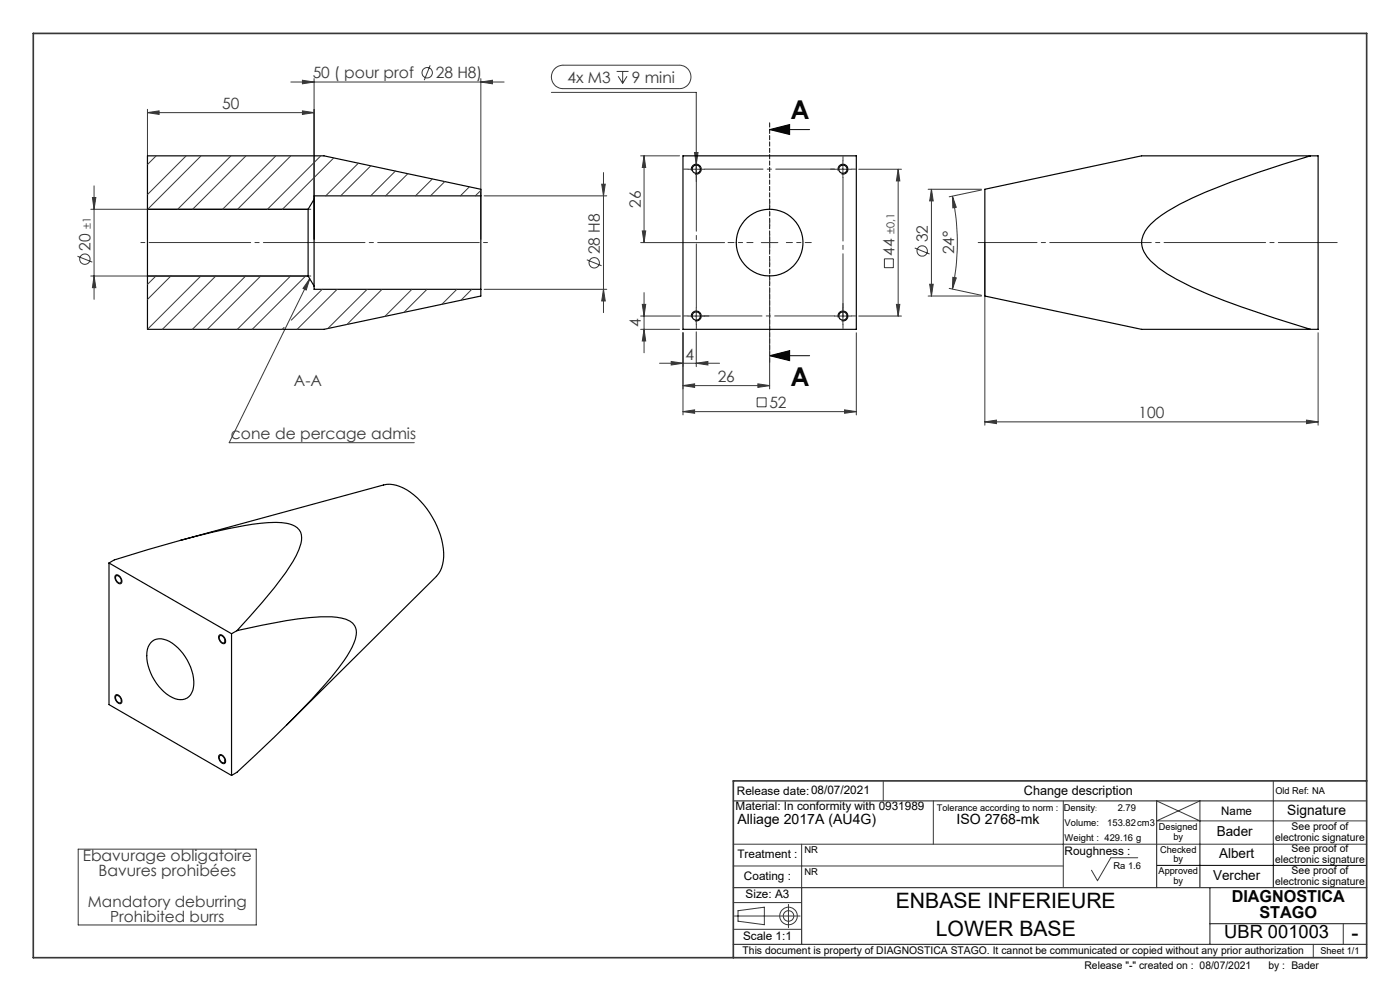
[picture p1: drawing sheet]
<svg xmlns="http://www.w3.org/2000/svg" width="420mm" height="297mm" viewBox="0 0 420 297" stroke-linecap="round" stroke-linejoin="round" font-family="sans-serif">
<g fill="none" stroke="#373737" stroke-width=".3">
<path d="M129 19.6l-1.7 4.4M44.2 33.8l3.5-.6v1.1zM44.2 32.8v38.9M44.2 33.8h50M87.2 24.6h64M90.7 24.1l3.5 .5-3.5 .5zM90.7 33.2l3.5 .6-3.5 .5zM94.2 23.6v48.1M144.3 24.6l3.4-.5v1zM144.3 23.6v48.1M165.4 27.7h43.5v25.5M166.3 20.7l1.1-.8 1.3-.4h35.1a3.5 3.5 0 0 1 3.5 3.6 3.5 3.5 0 0 1-3.5 3.5h-34.9a3.5 3.5 0 0 1-3.2-2.1 3.5 3.5 0 0 1 .6-3.8z"/>
<path d="M185 21.4h3.6M185.5 22.9l1.3 2.1M186.8 21.4v3.6M188.1 22.9l-1.3 2.1M27.7 59.2h1.1l-.6 3.5zM28.2 55.7v34M145.2 58.7h36.8M180.5 55.2h1.1l-.6 3.5zM181 51.7v42M192.2 46.7h11.7M193.2 46.7l.5 3.5h-1zM193.2 46.7v26"/>
<path d="M206.4 50.7h5M208.4 45.7h1l-.5 3.5zM250.4 50.7h5M252.9 48.2v5M257.6 50.7h12.8M269.5 50.7v44M269.5 50.7l.4 3.5h-1zM278.4 56.7h16M279.4 56.7l.6 3.5h-1.1zM279.4 56.7v32M285.7 58.8l1.2 3.3-1 .2zM285.7 58.8a66.3 66.3 0 0 1 0 27.8"/>
<path d="M294.5 56.9l-9.7 2.1M23.2 76.8l4.5 1.8M27.2 62.7h66M176 77.9l4.5 1.8M192.2 72.7h25.2M192.7 69.2h1l-.5 3.5zM228.4 72.7h5M230.9 70.2v5M265.3 77.6h2.7v2.6h-2.7zM274.4 74.3l4.5 1.8M295.5 73v54.4M27.2 82.7h66"/>
<path d="M28.2 82.7l.6 3.5h-1.1zM92.9 83.5l-24.1 49.2h55.5M92.9 83.5l-1 3.4-1-.5zM145.2 86.7h36.8M181 86.7l.6 3.5h-1.1zM192.2 94.7h11.9M192.2 98.7h11.7M192.7 91.2h1l-.5 3.5zM193.2 98.7l.5 3.5h-1zM193.2 87.7v18M204.9 99.7v24.7M206.4 94.7h5"/>
<path d="M208.9 99.4v10.5M208.9 92.2v5M230.9 86.2v30.4M250.4 94.7h5M252.9 92.2v5M256.9 99.7v24.7M257.6 94.7h12.8M268.9 91.2h1l-.4 3.5zM278.4 88.7h16M278.9 85.2h1.1l-.6 3.5zM284.8 86.4l9.7 2.1M285.9 83.1l1 .2-1.2 3.3z"/>
<path d="M395.4 99.7v27.7M197.9 108.9h18M201.4 108.3l3.5 .6-3.5 .5zM204.9 115.6l3.5-.6v1.1zM204.9 115.6h26M208.9 108.9l3.5-.6v1.1zM227.2 119.2h2.6v2.7h-2.6zM227.4 115l3.5 .6-3.5 .5zM204.9 123.4l3.5-.6v1.1zM204.9 123.4h52M253.4 122.8l3.5 .6-3.5 .5zM295.5 126.4l3.4-.5v1.1z"/>
<path d="M295.5 126.4h99.9M391.9 125.9l3.5 .5-3.5 .6zM265 234v6M382 234v19M23.5 254.5h53.4v22.7h-53.4zM220 253h190M220 259.5h99M240.5 253v13M280 240v13M319 240v26M341.3 257.1h-8.1l-4 6.8-1.8-3.1M347 240l13 6"/>
<path d="M410 246h-63l13-6v13M220 278.5h20.5M220 270.5h20.5M220.3 274.5h19.7M221.4 272.9l7.9-1v5.2l-7.9-1zM236.5 271v7M403 276.8v6.2M394 283v4"/>
<circle cx="128.2" cy="21.8" r="1.55"/>
<circle cx="25.5" cy="77.7" r="1.55"/>
<circle cx="178.3" cy="78.7" r="1.56"/>
<circle cx="276.7" cy="75.2" r="1.56"/>
<circle cx="236.5" cy="274.5" r="1.58"/>
<circle cx="236.6" cy="274.5" r="2.63"/>
</g>
<g fill="none" stroke="#000" stroke-width=".3">
<path d="M230.9 38.8l6-1.5v3zM230.9 38.8h12M207.4 51.1a1.5 1.5 0 0 1 1.3-1.9 1.5 1.5 0 0 1 1.7 1.7 1.5 1.5 0 0 1-1.9 1.3M251.4 51.1a1.51 1.51 0 0 1 1.3-1.9 1.51 1.51 0 0 1 1.7 1.7 1.51 1.51 0 0 1-1.9 1.3M207.4 95.1a1.5 1.5 0 0 1 1.3-1.9 1.5 1.5 0 0 1 1.7 1.6 1.5 1.5 0 0 1-1.9 1.4M251.4 95.1a1.51 1.51 0 0 1 1.3-1.9 1.51 1.51 0 0 1 1.7 1.6 1.51 1.51 0 0 1-1.9 1.4M230.9 106.6l6-1.5v3zM230.9 106.6h12M34.6 172.5a1.54 1.54 0 0 1 2 1.7 .74 .74 0 0 1-.5 .8 .74 .74 0 0 1-.9-.4l-.7-1.1zM65.8 190.4a1.71 1.71 0 0 1 1.9 2 .87 .87 0 0 1-.9 .6 .87 .87 0 0 1-.8-.7l-.4-1.1zM34.7 208.2a1.74 1.74 0 0 1 1.6 2.6 1.74 1.74 0 0 1-1.6-2.6zM65.8 226.3a1.71 1.71 0 0 1 1.9 2 .86 .86 0 0 1-.9 .6 .86 .86 0 0 1-.8-.7l-.4-1.1z"/>
<path d="M347 259.4h63M360 253v13M382 253v13"/>
</g>
<path d="M230.9 36.8v71.8" fill="none" stroke="#000" stroke-width=".3" stroke-dasharray="1.3 .6"/>
<path d="M42.3 72.7h104" fill="none" stroke="#373737" stroke-width=".3" stroke-dasharray="30.5 1.3 1.3 1.3" stroke-dashoffset="-2.5"/>
<path d="M293.5 72.7h107.7" fill="none" stroke="#373737" stroke-width=".3" stroke-dasharray="30.5 1.3 1.3 1.3" stroke-dashoffset="12.8"/>
<path d="M220 240h190M347 240v26M220 266h190M240.5 266v17M363 266v17M363 276.8h47M220 283h190" fill="none" stroke="#373737" stroke-width=".35"/>
<path d="M10 10h400v277h-400zM410 234h-190v53" fill="none" stroke="#373737" stroke-width=".5"/>
<path d="M206.4 50.7h-1.3M208.9 48.2v-1.3M208.9 53.2v1.2M250.4 50.7h-1.3M252.9 48.2v-1.3M255.4 50.7h1.2M206.4 94.7h-1.3M208.9 97.2v1.2M211.4 94.7h1.2M252.9 92.2v-1.3M252.9 97.2v1.2M255.4 94.7h1.2" fill="none" stroke="#373737" stroke-width=".3" stroke-dasharray="30.5 1.3 1.3 1.3"/>
<path d="M252.9 53.2v41.9M208.9 92.2v-42" fill="none" stroke="#373737" stroke-width=".3" stroke-dasharray="30.5 1.3 1.3 1.3" stroke-dashoffset="11.4"/>
<path d="M250.4 94.7h-39.8" fill="none" stroke="#373737" stroke-width=".3" stroke-dasharray="30.5 1.3 1.3 1.3" stroke-dashoffset="12.5"/>
<path d="M211.4 50.7h38.8" fill="none" stroke="#373737" stroke-width=".3" stroke-dasharray="30.5 1.3 1.3 1.3" stroke-dashoffset="13"/>
<path d="M225.9 72.7h-7.5M230.9 67.7v-7.5M230.9 77.7v7.5M235.9 72.7h7.5" fill="none" stroke="#373737" stroke-width=".3" stroke-dasharray="30.5 1.3 1.3 1.3" stroke-dashoffset="28.6"/>
<path d="M230.9 38.8l6-1.5v3zM230.9 106.6l6-1.5v3z" fill="#000"/>
<g fill="#373737">
<path d="M92.9 83.5l-1 3.4-1-.5z"/>
<path d="M208.9 108.9l3.5-.6v1.1zM201.4 108.3l3.5 .6-3.5 .5zM144.3 24.6l3.4-.5v1zM90.7 24.1l3.5 .5-3.5 .5zM90.7 33.2l3.5 .6-3.5 .5zM44.2 33.8l3.5-.6v1.1z"/>
<path d="M208.4 45.7l.5 3.5 .5-3.5zM204.9 123.4l3.5-.6v1.1zM253.4 122.8l3.5 .6-3.5 .5zM295.5 126.4l3.4-.5v1.1zM391.9 125.9l3.5 .5-3.5 .6z"/>
<path d="M227.4 115l3.5 .6-3.5 .5zM204.9 115.6l3.5-.6v1.1z"/>
<path d="M181 86.7l.6 3.5h-1.1zM180.5 55.2h1.1l-.6 3.5z"/>
<path d="M28.2 82.7l.6 3.5h-1.1zM27.7 59.2h1.1l-.6 3.5z"/>
<path d="M268.9 91.2h1l-.4 3.5zM269.5 50.7l.4 3.5h-1z"/>
<path d="M285.9 83.1l1 .2-1.2 3.3zM285.7 58.8l1.2 3.3-1 .2z"/>
<path d="M279.4 56.7l.6 3.5h-1.1zM278.9 85.2h1.1l-.6 3.5z"/>
<path d="M193.2 46.7l.5 3.5h-1zM192.7 69.2h1l-.5 3.5zM192.7 91.2h1l-.5 3.5zM193.2 98.7l.5 3.5h-1z"/>
</g>
<g fill="none" stroke="#000" stroke-width=".35">
<path d="M94.2 59.7v26M94.2 59.7l-1.8 3M144.3 58.7v28M144.3 58.7v-2l-47.1-10h-53v16M144.3 58.7h-50.1v1M204.9 46.7h52v52h-52zM393.1 46.7h-50.6l-47 10v32l47 10h50.6M393.1 46.7a234.8 234.8 0 0 0-39.2 14.5 32.5 32.5 0 0 0-9.6 7 6.4 6.4 0 0 0-.2 8.7 27.1 27.1 0 0 0 8.8 6.8 132.4 132.4 0 0 0 19.4 8.2l20.8 6.8M393.1 46.7h2.3v52h-2.3M44.2 62.7v20M44.2 62.7h48.2M92.4 62.7v20"/>
<path d="M44.2 82.7v16h53l47.1-10v-2M44.2 82.7h48.2M92.4 82.7l1.8 3M94.2 85.7v1h50.1M32.7 168.7l1.6-.9a276.5 276.5 0 0 1 43.8-11 18.3 18.3 0 0 1 10.4 .9 4.1 4.1 0 0 1 1.8 5.2 27.8 27.8 0 0 1-4.6 8.8 190.4 190.4 0 0 1-14.6 17.3M32.7 168.7l36.8 21.2M32.7 168.7v42.5l36.8 21.2M34.9 172.6a1.4 1.4 0 0 1 1.3 2.1 1.4 1.4 0 0 1-1.3-2.1zM54.1 162l61-16.7a10.5 10.5 0 0 1 9.1 3 24.6 24.6 0 0 1 8.8 19.7 7.9 7.9 0 0 1-2.1 4.8l-44.9 44.5M45.2 192.6a4.4 4.4 0 0 1 5.7-.3 15.1 15.1 0 0 1 7.1 13.7 4 4 0 0 1-6.3 3.1 14.8 14.8 0 0 1-7.5-14.4zM66 190.5a1.42 1.42 0 0 1 1.3 2.1 1.4 1.4 0 0 1-1.3-2.1zM69.5 189.9v42.5"/>
<path d="M71.1 189l.4-.1a144.1 144.1 0 0 1 24.7-4 17.6 17.6 0 0 1 8.8 1.3 4.2 4.2 0 0 1 1.6 5.4l-1.6 3.6a80 80 0 0 1-11.6 14.5 440.1 440.1 0 0 1-22.3 21.8l-1.6 .9M71.1 189l-1.6 .9M34.9 208.5a1.41 1.41 0 0 1 1.3 2.1 1.41 1.41 0 0 1-1.3-2.1zM66 226.4a1.44 1.44 0 0 1 1.3 2.2 1.41 1.41 0 0 1-1.3-2.2z"/>
<circle cx="208.9" cy="50.7" r="1.24"/>
<circle cx="252.9" cy="50.7" r="1.24"/>
<circle cx="230.9" cy="72.7" r="10"/>
<circle cx="208.9" cy="94.7" r="1.24"/>
<circle cx="252.9" cy="94.7" r="1.24"/>
</g>
<g fill="none" stroke="#373737" stroke-width=".3">
<path d="M46.8 46.7l-2.6 2.6M55.8 46.7l-11.6 11.6M60.3 46.7l-16 16M69.3 46.7l-16 16M73.8 46.7l-16 16M82.8 46.7l-16 16M87.2 46.7l-15.9 16M96.2 46.7l-16 16M100.1 47.3l-15.4 15.4M107.5 48.9l-9.8 9.8M111.2 49.7l-9 9M118.6 51.3l-7.4 7.4"/>
<path d="M122.3 52.1l-6.6 6.6M129.7 53.6l-5.1 5.1M133.4 54.4l-4.2 4.3M140.8 56l-2.7 2.7M144.3 57.1l-1.7 1.6M46.8 82.7l-2.6 2.5M51.3 82.7l-7.1 7M60.3 82.7l-16.1 16M64.7 82.7l-16 16M73.7 82.7l-16 16M78.2 82.7l-16 16M85.2 98.1l-.5 .6"/>
<path d="M87.2 82.7l-16 16M91.7 82.7l-16 16M96.7 86.7l-9.3 9.3M101.1 86.7l-12 12M110.1 86.7l-11.7 11.8M114.6 86.7l-10.5 10.6M123.6 86.7l-8.1 8.1M128.1 86.7l-6.9 6.9M137.1 86.7l-4.5 4.5M141.5 86.7l-3.2 3.3"/>
</g>
<g font-size="7.8">
<text x="237.2" y="35.8">A</text>
<text x="237.2" y="115.6">A</text>
</g>
<g font-size="6.3">
<text x="268.8" y="272">ENBASE INFERIEURE</text>
<text x="280.8" y="280.5">LOWER BASE</text>
<text x="405.4" y="281.7">-</text>
</g>
<text font-size="5.5" x="367.3" y="281.2">UBR 001003</text>
<g font-size="4.9">
<text x="369.5" y="270.3">DIAGNOSTICA</text>
<text x="377.8" y="275.3">STAGO</text>
</g>
<g font-size="4.7" fill="#373737">
<text x="93.8" y="23.5">50 ( pour prof</text>
<text x="130.7" y="23.5">28 H8)</text>
<text x="170.2" y="24.8">4x M3</text>
<text x="189.5" y="24.8">9 mini</text>
<text x="66.7" y="32.7">50</text>
<text x="192.2" y="62.3" transform="rotate(-90 192.2 62.3)">26</text>
<text x="27.2" y="75.1" transform="rotate(-90 27.2 75.1)">20</text>
<text x="180" y="76.2" transform="rotate(-90 180 76.2)">28 H8</text>
<text x="268.4" y="76.6" transform="rotate(-90 268.4 76.6)">44</text>
<text x="278.4" y="72.6" transform="rotate(-90 278.4 72.6)">32</text>
<text x="286.2" y="76.2" transform="rotate(-90 286.2 76.2)">24°</text>
<text x="192.2" y="98" transform="rotate(-90 192.2 98)">4</text>
<text x="205.6" y="107.8">4</text>
<text x="88.2" y="115.7">A-A</text>
<text x="215.3" y="114.5">26</text>
<text x="230.8" y="122.3">52</text>
<text x="341.6" y="125.4">100</text>
<text x="69.3" y="131.6">cone de percage admis</text>
<text x="24.8" y="258">Ebavurage obligatoire</text>
<text x="29.5" y="262.6">Bavures prohibées</text>
</g>
<g font-size="4.6" fill="#373737">
<text x="26.4" y="271.7">Mandatory deburring</text>
<text x="33.1" y="276.3">Prohibited burrs</text>
</g>
<g font-size="4.2">
<text x="386.2" y="244.2">Signature</text>
<text x="221.2" y="247.1">Alliage 2017A (AU4G)</text>
<text x="286.9" y="247.1">ISO 2768-mk</text>
</g>
<g font-size="4.1">
<text x="365" y="250.5">Bader</text>
<text x="365.7" y="257.2">Albert</text>
<text x="363.9" y="263.6">Vercher</text>
</g>
<text font-size="3.9" x="307.2" y="238.1">Change description</text>
<g font-size="3.5">
<text x="221.1" y="238.1">Release date:08/07/2021</text>
<text x="220.7" y="242.8">Material: In conformity with 0931989</text>
<text x="366.4" y="244.2">Name</text>
<text x="221.2" y="257.2">Treatment :</text>
<text x="319.4" y="256.3">Roughness :</text>
<text x="223.2" y="263.7">Coating :</text>
<text x="223.7" y="269.2">Size: A3</text>
<text x="222.9" y="281.7">Scale 1:1</text>
</g>
<g font-size="3.3" fill="#373737">
<text x="27.2" y="68.6" transform="rotate(-90 27.2 68.6)">±1</text>
<text x="268.4" y="70.1" transform="rotate(-90 268.4 70.1)">±0,1</text>
</g>
<g font-size="3.2">
<text x="382.6" y="252">electronic signature</text>
<text x="387.5" y="248.8">See proof of</text>
<text x="387.5" y="255.5">See proof of</text>
<text x="382.6" y="258.6">electronic signature</text>
<text x="387.5" y="262">See proof of</text>
<text x="382.6" y="265.1">electronic signature</text>
<text x="222.8" y="285.9">This document is property of DIAGNOSTICA STAGO. It cannot be communicated or copied without any prior authorization</text>
<text x="325.3" y="290.5">Release &quot;-&quot; created on : 08/07/2021</text>
<text x="380.5" y="290.5">by : Bader</text>
</g>
<g font-size="2.8">
<text x="382.6" y="238.1">Old Ref: NA</text>
<text x="319.1" y="243">Density</text>
<text x="335.3" y="243">2.79</text>
<text x="319.4" y="247.5">Volume:</text>
<text x="332.2" y="247.5">153.82cm3</text>
<text x="347.7" y="248.9">Designed</text>
<text x="352" y="251.7">by</text>
<text x="241.3" y="255.7">NR</text>
<text x="319.4" y="252.1">Weight : 429.16 g</text>
<text x="348" y="255.5">Checked</text>
<text x="241.3" y="262.3">NR</text>
<text x="334" y="260.3">Ra 1.6</text>
<text x="347.6" y="262">Approved</text>
<text x="352" y="258.4">by</text>
<text x="352" y="264.9">by</text>
<text x="396.1" y="285.8">Sheet 1/1</text>
</g>
<text font-size="2.7" x="281.1" y="243.1">Tolerance according to norm :</text>
<text font-size="2.1" x="328.5" y="243">:</text>
</svg>
